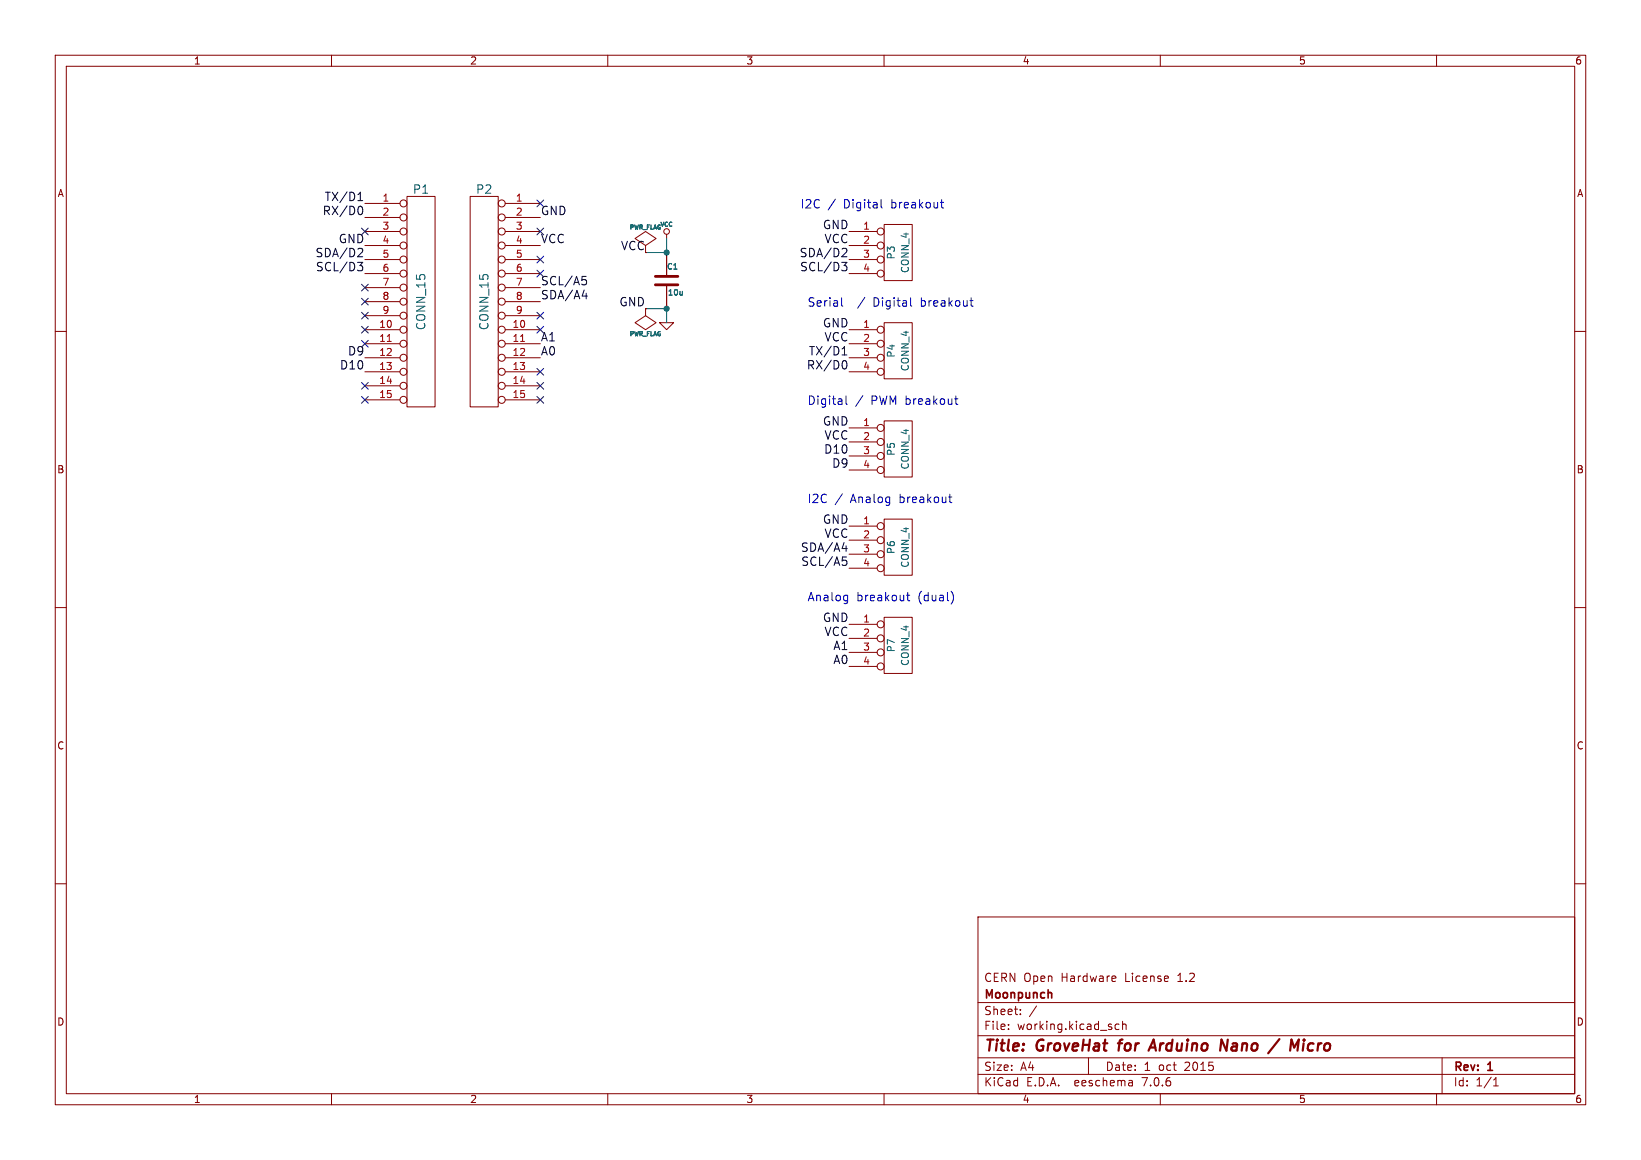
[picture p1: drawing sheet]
(kicad_sch (version 20230121) (generator eeschema)

 (paper "A4")

 (title_block
  (title "GroveHat for Arduino Nano / Micro")
  (date "1 oct 2015")
  (rev "1")
  (company "Moonpunch")
  (comment 1 "CERN Open Hardware License 1.2"))

 (lib_symbols
  (symbol "grovehat_arduino_nano-rescue:C" (pin_numbers hide) (pin_names (offset 0.254)) (in_bom yes) (on_board yes)
   (property "Reference" "C" (at 0 2.54 0) (effects (font (size 1.016 1.016)) (justify left)))
   (property "Value" "C" (at 0.1524 -2.159 0) (effects (font (size 1.016 1.016)) (justify left)))
   (property "Footprint" "" (at 0.9652 -3.81 0) (effects (font (size 0.762 0.762))))
   (property "Datasheet" "" (at 0 0 0) (effects (font (size 1.524 1.524))))
   (symbol "C_0_1"
    (polyline (pts (xy -2.032 -0.762) (xy 2.032 -0.762)) (stroke (width 0.508) (type solid)) (fill (type none)))
    (polyline (pts (xy -2.032 0.762) (xy 2.032 0.762)) (stroke (width 0.508) (type solid)) (fill (type none))))
   (symbol "C_1_1"
    (pin passive line (at 0 5.08 270) (length 4.318) (name "~" (effects (font (size 1.016 1.016)))) (number "1" (effects (font (size 1.016 1.016)))))
    (pin passive line (at 0 -5.08 90) (length 4.318) (name "~" (effects (font (size 1.016 1.016)))) (number "2" (effects (font (size 1.016 1.016)))))))
  (symbol "grovehat_arduino_nano-rescue:CONN_4" (pin_names (offset 1.016) hide) (in_bom yes) (on_board yes)
   (property "Reference" "P" (at -1.27 0 90) (effects (font (size 1.27 1.27))))
   (property "Value" "CONN_4" (at 1.27 0 90) (effects (font (size 1.27 1.27))))
   (property "Footprint" "" (at 0 0 0) (effects (font (size 1.524 1.524))))
   (property "Datasheet" "" (at 0 0 0) (effects (font (size 1.524 1.524))))
   (symbol "CONN_4_0_1"
    (rectangle (start -2.54 5.08) (end 2.54 -5.08) (stroke (width 0) (type solid)) (fill (type none))))
   (symbol "CONN_4_1_1"
    (pin passive inverted (at -8.89 3.81 0) (length 6.35) (name "P1" (effects (font (size 1.27 1.27)))) (number "1" (effects (font (size 1.27 1.27)))))
    (pin passive inverted (at -8.89 1.27 0) (length 6.35) (name "P2" (effects (font (size 1.27 1.27)))) (number "2" (effects (font (size 1.27 1.27)))))
    (pin passive inverted (at -8.89 -1.27 0) (length 6.35) (name "P3" (effects (font (size 1.27 1.27)))) (number "3" (effects (font (size 1.27 1.27)))))
    (pin passive inverted (at -8.89 -3.81 0) (length 6.35) (name "P4" (effects (font (size 1.27 1.27)))) (number "4" (effects (font (size 1.27 1.27)))))))
  (symbol "grovehat_arduino_nano-rescue:GND" (power) (pin_names (offset 0)) (in_bom yes) (on_board yes)
   (property "Reference" "#PWR" (at 0 0 0) (effects (font (size 0.762 0.762)) hide))
   (property "Value" "GND" (at 0 -1.778 0) (effects (font (size 0.762 0.762)) hide))
   (property "Footprint" "" (at 0 0 0) (effects (font (size 1.524 1.524))))
   (property "Datasheet" "" (at 0 0 0) (effects (font (size 1.524 1.524))))
   (symbol "GND_0_1"
    (polyline (pts (xy -1.27 0) (xy 0 -1.27) (xy 1.27 0) (xy -1.27 0)) (stroke (width 0) (type solid)) (fill (type none))))
   (symbol "GND_1_1"
    (pin power_in line (at 0 0 90) (length 0) hide (name "GND" (effects (font (size 0.762 0.762)))) (number "1" (effects (font (size 0.762 0.762)))))))
  (symbol "grovehat_arduino_nano-rescue:PWR_FLAG" (power) (pin_numbers hide) (pin_names (offset 0) hide) (in_bom yes) (on_board yes)
   (property "Reference" "#FLG" (at 0 2.413 0) (effects (font (size 0.762 0.762)) hide))
   (property "Value" "PWR_FLAG" (at 0 4.572 0) (effects (font (size 0.762 0.762))))
   (property "Footprint" "" (at 0 0 0) (effects (font (size 1.524 1.524))))
   (property "Datasheet" "" (at 0 0 0) (effects (font (size 1.524 1.524))))
   (symbol "PWR_FLAG_0_0"
    (pin power_out line (at 0 0 90) (length 0) (name "pwr" (effects (font (size 0.508 0.508)))) (number "1" (effects (font (size 0.508 0.508))))))
   (symbol "PWR_FLAG_0_1"
    (polyline (pts (xy 0 0) (xy 0 1.27) (xy -1.905 2.54) (xy 0 3.81) (xy 1.905 2.54) (xy 0 1.27)) (stroke (width 0) (type solid)) (fill (type none)))))
  (symbol "grovehat_arduino_nano-rescue:VCC" (power) (pin_names (offset 0)) (in_bom yes) (on_board yes)
   (property "Reference" "#PWR" (at 0 2.54 0) (effects (font (size 0.762 0.762)) hide))
   (property "Value" "VCC" (at 0 2.54 0) (effects (font (size 0.762 0.762))))
   (property "Footprint" "" (at 0 0 0) (effects (font (size 1.524 1.524))))
   (property "Datasheet" "" (at 0 0 0) (effects (font (size 1.524 1.524))))
   (symbol "VCC_0_0"
    (pin power_in line (at 0 0 90) (length 0) hide (name "VCC" (effects (font (size 0.508 0.508)))) (number "1" (effects (font (size 0.508 0.508))))))
   (symbol "VCC_0_1"
    (polyline (pts (xy 0 0) (xy 0 0.762) (xy 0 0.762)) (stroke (width 0) (type solid)) (fill (type none)))
    (circle (center 0 1.27) (radius 0.508) (stroke (width 0) (type solid)) (fill (type none)))))
  (symbol "grovehat_parts:CONN_15" (pin_names (offset 1.016)) (in_bom yes) (on_board yes)
   (property "Reference" "P" (at 0 20.32 0) (effects (font (size 1.524 1.524))))
   (property "Value" "CONN_15" (at 0 0 90) (effects (font (size 1.524 1.524))))
   (property "Footprint" "" (at 0 0 0) (effects (font (size 1.524 1.524))))
   (property "Datasheet" "" (at 0 0 0) (effects (font (size 1.524 1.524))))
   (symbol "CONN_15_0_1"
    (rectangle (start -2.54 19.05) (end 2.54 -19.05) (stroke (width 0) (type solid)) (fill (type none))))
   (symbol "CONN_15_1_1"
    (pin input inverted (at -10.16 17.78 0) (length 7.62) (name "~" (effects (font (size 1.27 1.27)))) (number "1" (effects (font (size 1.27 1.27)))))
    (pin input inverted (at -10.16 -5.08 0) (length 7.62) (name "~" (effects (font (size 1.27 1.27)))) (number "10" (effects (font (size 1.27 1.27)))))
    (pin input inverted (at -10.16 -7.62 0) (length 7.62) (name "~" (effects (font (size 1.27 1.27)))) (number "11" (effects (font (size 1.27 1.27)))))
    (pin input inverted (at -10.16 -10.16 0) (length 7.62) (name "~" (effects (font (size 1.27 1.27)))) (number "12" (effects (font (size 1.27 1.27)))))
    (pin input inverted (at -10.16 -12.7 0) (length 7.62) (name "~" (effects (font (size 1.27 1.27)))) (number "13" (effects (font (size 1.27 1.27)))))
    (pin input inverted (at -10.16 -15.24 0) (length 7.62) (name "~" (effects (font (size 1.27 1.27)))) (number "14" (effects (font (size 1.27 1.27)))))
    (pin input inverted (at -10.16 -17.78 0) (length 7.62) (name "~" (effects (font (size 1.27 1.27)))) (number "15" (effects (font (size 1.27 1.27)))))
    (pin input inverted (at -10.16 15.24 0) (length 7.62) (name "~" (effects (font (size 1.27 1.27)))) (number "2" (effects (font (size 1.27 1.27)))))
    (pin input inverted (at -10.16 12.7 0) (length 7.62) (name "~" (effects (font (size 1.27 1.27)))) (number "3" (effects (font (size 1.27 1.27)))))
    (pin input inverted (at -10.16 10.16 0) (length 7.62) (name "~" (effects (font (size 1.27 1.27)))) (number "4" (effects (font (size 1.27 1.27)))))
    (pin input inverted (at -10.16 7.62 0) (length 7.62) (name "~" (effects (font (size 1.27 1.27)))) (number "5" (effects (font (size 1.27 1.27)))))
    (pin input inverted (at -10.16 5.08 0) (length 7.62) (name "~" (effects (font (size 1.27 1.27)))) (number "6" (effects (font (size 1.27 1.27)))))
    (pin input inverted (at -10.16 2.54 0) (length 7.62) (name "~" (effects (font (size 1.27 1.27)))) (number "7" (effects (font (size 1.27 1.27)))))
    (pin input inverted (at -10.16 0 0) (length 7.62) (name "~" (effects (font (size 1.27 1.27)))) (number "8" (effects (font (size 1.27 1.27)))))
    (pin input inverted (at -10.16 -2.54 0) (length 7.62) (name "~" (effects (font (size 1.27 1.27)))) (number "9" (effects (font (size 1.27 1.27))))))))

 (junction (at 120.65 45.72) (diameter 0) (color 0 0 0 0))
 (junction (at 120.65 55.88) (diameter 0) (color 0 0 0 0))

 (no_connect (at 97.79 57.15))
 (no_connect (at 97.79 59.69))
 (no_connect (at 66.04 69.85))
 (no_connect (at 97.79 41.91))
 (no_connect (at 97.79 72.39))
 (no_connect (at 66.04 41.91))
 (no_connect (at 97.79 36.83))
 (no_connect (at 66.04 54.61))
 (no_connect (at 97.79 46.99))
 (no_connect (at 66.04 52.07))
 (no_connect (at 66.04 62.23))
 (no_connect (at 97.79 49.53))
 (no_connect (at 66.04 72.39))
 (no_connect (at 97.79 67.31))
 (no_connect (at 97.79 69.85))
 (no_connect (at 66.04 57.15))
 (no_connect (at 66.04 59.69))

 (wire (pts (xy 120.65 45.72) (xy 116.84 45.72)) (stroke (width 0) (type default)))
 (wire (pts (xy 120.65 55.88) (xy 116.84 55.88)) (stroke (width 0) (type default)))
 (wire (pts (xy 120.65 55.88) (xy 120.65 58.42)) (stroke (width 0) (type default)))
 (wire (pts (xy 120.65 43.18) (xy 120.65 45.72)) (stroke (width 0) (type default)))

 (text "I2C / Analog breakout" (at 146.05 91.44 0) (effects (font (size 1.524 1.524)) (justify left bottom)))
 (text "Digital / PWM breakout" (at 146.05 73.66 0) (effects (font (size 1.524 1.524)) (justify left bottom)))
 (text "Analog breakout (dual)" (at 146.05 109.22 0) (effects (font (size 1.524 1.524)) (justify left bottom)))
 (text "I2C / Digital breakout" (at 144.78 38.1 0) (effects (font (size 1.524 1.524)) (justify left bottom)))
 (text "Serial  / Digital breakout" (at 146.05 55.88 0) (effects (font (size 1.524 1.524)) (justify left bottom)))

 (label "TX/D1" (at 66.04 36.83 180) (effects (font (size 1.524 1.524)) (justify right bottom)))
 (label "RX/D0" (at 66.04 39.37 180) (effects (font (size 1.524 1.524)) (justify right bottom)))
 (label "GND" (at 116.84 55.88 180) (effects (font (size 1.524 1.524)) (justify right bottom)))
 (label "SDA/A4" (at 153.67 100.33 180) (effects (font (size 1.524 1.524)) (justify right bottom)))
 (label "GND" (at 153.67 77.47 180) (effects (font (size 1.524 1.524)) (justify right bottom)))
 (label "SCL/A5" (at 153.67 102.87 180) (effects (font (size 1.524 1.524)) (justify right bottom)))
 (label "GND" (at 97.79 39.37 0) (effects (font (size 1.524 1.524)) (justify left bottom)))
 (label "D10" (at 66.04 67.31 180) (effects (font (size 1.524 1.524)) (justify right bottom)))
 (label "GND" (at 153.67 59.69 180) (effects (font (size 1.524 1.524)) (justify right bottom)))
 (label "SCL/D3" (at 66.04 49.53 180) (effects (font (size 1.524 1.524)) (justify right bottom)))
 (label "RX/D0" (at 153.67 67.31 180) (effects (font (size 1.524 1.524)) (justify right bottom)))
 (label "GND" (at 153.67 113.03 180) (effects (font (size 1.524 1.524)) (justify right bottom)))
 (label "VCC" (at 153.67 80.01 180) (effects (font (size 1.524 1.524)) (justify right bottom)))
 (label "D9" (at 153.67 85.09 180) (effects (font (size 1.524 1.524)) (justify right bottom)))
 (label "VCC" (at 153.67 97.79 180) (effects (font (size 1.524 1.524)) (justify right bottom)))
 (label "SCL/A5" (at 97.79 52.07 0) (effects (font (size 1.524 1.524)) (justify left bottom)))
 (label "SDA/A4" (at 97.79 54.61 0) (effects (font (size 1.524 1.524)) (justify left bottom)))
 (label "A1" (at 97.79 62.23 0) (effects (font (size 1.524 1.524)) (justify left bottom)))
 (label "A0" (at 97.79 64.77 0) (effects (font (size 1.524 1.524)) (justify left bottom)))
 (label "VCC" (at 153.67 62.23 180) (effects (font (size 1.524 1.524)) (justify right bottom)))
 (label "VCC" (at 153.67 115.57 180) (effects (font (size 1.524 1.524)) (justify right bottom)))
 (label "VCC" (at 97.79 44.45 0) (effects (font (size 1.524 1.524)) (justify left bottom)))
 (label "A0" (at 153.67 120.65 180) (effects (font (size 1.524 1.524)) (justify right bottom)))
 (label "A1" (at 153.67 118.11 180) (effects (font (size 1.524 1.524)) (justify right bottom)))
 (label "D10" (at 153.67 82.55 180) (effects (font (size 1.524 1.524)) (justify right bottom)))
 (label "SDA/D2" (at 153.67 46.99 180) (effects (font (size 1.524 1.524)) (justify right bottom)))
 (label "SDA/D2" (at 66.04 46.99 180) (effects (font (size 1.524 1.524)) (justify right bottom)))
 (label "VCC" (at 153.67 44.45 180) (effects (font (size 1.524 1.524)) (justify right bottom)))
 (label "GND" (at 66.04 44.45 180) (effects (font (size 1.524 1.524)) (justify right bottom)))
 (label "VCC" (at 116.84 45.72 180) (effects (font (size 1.524 1.524)) (justify right bottom)))
 (label "SCL/D3" (at 153.67 49.53 180) (effects (font (size 1.524 1.524)) (justify right bottom)))
 (label "D9" (at 66.04 64.77 180) (effects (font (size 1.524 1.524)) (justify right bottom)))
 (label "TX/D1" (at 153.67 64.77 180) (effects (font (size 1.524 1.524)) (justify right bottom)))
 (label "GND" (at 153.67 41.91 180) (effects (font (size 1.524 1.524)) (justify right bottom)))
 (label "GND" (at 153.67 95.25 180) (effects (font (size 1.524 1.524)) (justify right bottom)))

 (symbol (lib_id "grovehat_arduino_nano-rescue:CONN_4") (at 162.56 45.72 0) (unit 1) (in_bom yes) (on_board yes) (dnp no)
  (property "Reference" "P3" (at 161.29 45.72 90) (effects (font (size 1.27 1.27))))
  (property "Value" "CONN_4" (at 163.83 45.72 90) (effects (font (size 1.27 1.27))))
  (property "Footprint" "TWIG_2.0" (at 162.56 45.72 0) (effects (font (size 1.524 1.524)) hide))
  (property "Datasheet" "http://www.seeedstudio.com/depot/images/opl/datasheet/3470130P1.pdf" (at 162.56 45.72 0) (effects (font (size 1.524 1.524)) hide))
  (property "MFN" "Taifeng" (at 162.56 45.72 90) (effects (font (size 1.524 1.524)) hide))
  (property "MFPN" "1125S-4P" (at 162.56 45.72 90) (effects (font (size 1.524 1.524)) hide)) (pin "1") (pin "2") (pin "3") (pin "4"))

 (symbol (lib_id "grovehat_arduino_nano-rescue:CONN_4") (at 162.56 63.5 0) (unit 1) (in_bom yes) (on_board yes) (dnp no)
  (property "Reference" "P4" (at 161.29 63.5 90) (effects (font (size 1.27 1.27))))
  (property "Value" "CONN_4" (at 163.83 63.5 90) (effects (font (size 1.27 1.27))))
  (property "Footprint" "TWIG_2.0" (at 162.56 63.5 0) (effects (font (size 1.524 1.524)) hide))
  (property "Datasheet" "http://www.seeedstudio.com/depot/images/opl/datasheet/3470130P1.pdf" (at 162.56 63.5 0) (effects (font (size 1.524 1.524)) hide))
  (property "MFN" "Taifeng" (at 162.56 63.5 90) (effects (font (size 1.524 1.524)) hide))
  (property "MFPN" "1125S-4P" (at 162.56 63.5 90) (effects (font (size 1.524 1.524)) hide)) (pin "1") (pin "2") (pin "3") (pin "4"))

 (symbol (lib_id "grovehat_arduino_nano-rescue:CONN_4") (at 162.56 116.84 0) (unit 1) (in_bom yes) (on_board yes) (dnp no)
  (property "Reference" "P7" (at 161.29 116.84 90) (effects (font (size 1.27 1.27))))
  (property "Value" "CONN_4" (at 163.83 116.84 90) (effects (font (size 1.27 1.27))))
  (property "Footprint" "TWIG_2.0" (at 162.56 116.84 0) (effects (font (size 1.524 1.524)) hide))
  (property "Datasheet" "http://www.seeedstudio.com/depot/images/opl/datasheet/3470130P1.pdf" (at 162.56 116.84 0) (effects (font (size 1.524 1.524)) hide))
  (property "MFN" "Taifeng" (at 162.56 116.84 90) (effects (font (size 1.524 1.524)) hide))
  (property "MFPN" "1125S-4P" (at 162.56 116.84 90) (effects (font (size 1.524 1.524)) hide)) (pin "1") (pin "2") (pin "3") (pin "4"))

 (symbol (lib_id "grovehat_arduino_nano-rescue:C") (at 120.65 50.8 0) (unit 1) (in_bom yes) (on_board yes) (dnp no)
  (property "Reference" "C1" (at 120.65 48.26 0) (effects (font (size 1.016 1.016)) (justify left)))
  (property "Value" "10u" (at 120.8024 52.959 0) (effects (font (size 1.016 1.016)) (justify left)))
  (property "Footprint" "SM0805" (at 121.6152 54.61 0) (effects (font (size 0.762 0.762)) hide))
  (property "Datasheet" "~" (at 120.65 50.8 0) (effects (font (size 1.524 1.524))))
  (property "MFN" "AVX" (at 120.65 50.8 0) (effects (font (size 1.524 1.524)) hide))
  (property "MFPN" "08056D106MAT2A" (at 120.65 50.8 0) (effects (font (size 1.524 1.524)) hide))
  (property "S1N" "Mouser" (at 120.65 50.8 0) (effects (font (size 1.524 1.524)) hide))
  (property "S1PN" "581-08056D106MAT2A" (at 120.65 50.8 0) (effects (font (size 1.524 1.524)) hide))
  (property "S1L" "http://www.mouser.tw/ProductDetail/AVX/08056D106MAT2A/" (at 120.65 50.8 0) (effects (font (size 1.524 1.524)) hide)) (pin "1") (pin "2"))

 (symbol (lib_id "grovehat_parts:CONN_15") (at 76.2 54.61 0) (unit 1) (in_bom yes) (on_board yes) (dnp no)
  (property "Reference" "P1" (at 76.2 34.29 0) (effects (font (size 1.524 1.524))))
  (property "Value" "CONN_15" (at 76.2 54.61 90) (effects (font (size 1.524 1.524))))
  (property "Footprint" "~" (at 76.2 54.61 0) (effects (font (size 1.524 1.524))))
  (property "Datasheet" "http://www.mouser.com/ds/2/181/M20-782-351467.pdf" (at 76.2 54.61 0) (effects (font (size 1.524 1.524)) hide))
  (property "MFN" "Harwin" (at 76.2 54.61 0) (effects (font (size 1.524 1.524)) hide))
  (property "MFPN" "M20-7821546" (at 76.2 54.61 0) (effects (font (size 1.524 1.524)) hide))
  (property "S1N" "Mouser" (at 76.2 54.61 0) (effects (font (size 1.524 1.524)) hide))
  (property "S1PN" "855-M20-7821546" (at 76.2 54.61 0) (effects (font (size 1.524 1.524)) hide))
  (property "S1L" "http://www.mouser.tw/ProductDetail/Harwin/M20-7821546/" (at 76.2 54.61 0) (effects (font (size 1.524 1.524)) hide))
  (property "S2N" "Guanghwa Computer Market" (at 76.2 54.61 0) (effects (font (size 1.524 1.524)) hide))
  (property "S3N" "Seeed" (at 76.2 54.61 0) (effects (font (size 1.524 1.524)) hide))
  (property "S3PN" "320030031" (at 76.2 54.61 0) (effects (font (size 1.524 1.524)) hide))
  (property "S3L" "http://www.seeedstudio.com/depot/index.php?main_page=opl_info&opl_id=669" (at 76.2 54.61 0) (effects (font (size 1.524 1.524)) hide)) (pin "1") (pin "10") (pin "11") (pin "12") (pin "13") (pin "14") (pin "15") (pin "2") (pin "3") (pin "4") (pin "5") (pin "6") (pin "7") (pin "8") (pin "9"))

 (symbol (lib_id "grovehat_parts:CONN_15") (at 87.63 54.61 0) (mirror y) (unit 1) (in_bom yes) (on_board yes) (dnp no)
  (property "Reference" "P2" (at 87.63 34.29 0) (effects (font (size 1.524 1.524))))
  (property "Value" "CONN_15" (at 87.63 54.61 90) (effects (font (size 1.524 1.524))))
  (property "Footprint" "~" (at 87.63 54.61 0) (effects (font (size 1.524 1.524)) hide))
  (property "Datasheet" "http://www.mouser.com/ds/2/181/M20-782-351467.pdf" (at 99.06 54.61 0) (effects (font (size 1.524 1.524)) hide))
  (property "MFN" "Harwin" (at 99.06 54.61 0) (effects (font (size 1.524 1.524)) hide))
  (property "MFPN" "M20-7821546" (at 99.06 54.61 0) (effects (font (size 1.524 1.524)) hide))
  (property "S1N" "Mouser" (at 99.06 54.61 0) (effects (font (size 1.524 1.524)) hide))
  (property "S1PN" "855-M20-7821546" (at 99.06 54.61 0) (effects (font (size 1.524 1.524)) hide))
  (property "S1L" "http://www.mouser.tw/ProductDetail/Harwin/M20-7821546/" (at 99.06 54.61 0) (effects (font (size 1.524 1.524)) hide))
  (property "S2N" "Guanghwa Computer Market" (at 99.06 54.61 0) (effects (font (size 1.524 1.524)) hide))
  (property "S3N" "Seeed" (at 99.06 54.61 0) (effects (font (size 1.524 1.524)) hide))
  (property "S3PN" "320030031" (at 99.06 54.61 0) (effects (font (size 1.524 1.524)) hide))
  (property "S3L" "http://www.seeedstudio.com/depot/index.php?main_page=opl_info&opl_id=669" (at 99.06 54.61 0) (effects (font (size 1.524 1.524)) hide)) (pin "1") (pin "10") (pin "11") (pin "12") (pin "13") (pin "14") (pin "15") (pin "2") (pin "3") (pin "4") (pin "5") (pin "6") (pin "7") (pin "8") (pin "9"))

 (symbol (lib_id "grovehat_arduino_nano-rescue:VCC") (at 120.65 43.18 0) (unit 1) (in_bom yes) (on_board yes) (dnp no)
  (property "Reference" "#PWR01" (at 120.65 40.64 0) (effects (font (size 0.762 0.762)) hide))
  (property "Value" "VCC" (at 120.65 40.64 0) (effects (font (size 0.762 0.762))))
  (property "Footprint" "" (at 120.65 43.18 0) (effects (font (size 1.524 1.524))))
  (property "Datasheet" "" (at 120.65 43.18 0) (effects (font (size 1.524 1.524)))) (pin "1"))

 (symbol (lib_id "grovehat_arduino_nano-rescue:GND") (at 120.65 58.42 0) (unit 1) (in_bom yes) (on_board yes) (dnp no)
  (property "Reference" "#PWR02" (at 120.65 58.42 0) (effects (font (size 0.762 0.762)) hide))
  (property "Value" "GND" (at 120.65 60.198 0) (effects (font (size 0.762 0.762)) hide))
  (property "Footprint" "" (at 120.65 58.42 0) (effects (font (size 1.524 1.524))))
  (property "Datasheet" "" (at 120.65 58.42 0) (effects (font (size 1.524 1.524)))) (pin "1"))

 (symbol (lib_id "grovehat_arduino_nano-rescue:PWR_FLAG") (at 116.84 45.72 0) (unit 1) (in_bom yes) (on_board yes) (dnp no)
  (property "Reference" "#FLG03" (at 116.84 43.307 0) (effects (font (size 0.762 0.762)) hide))
  (property "Value" "PWR_FLAG" (at 116.84 41.148 0) (effects (font (size 0.762 0.762))))
  (property "Footprint" "" (at 116.84 45.72 0) (effects (font (size 1.524 1.524))))
  (property "Datasheet" "" (at 116.84 45.72 0) (effects (font (size 1.524 1.524)))) (pin "1"))

 (symbol (lib_id "grovehat_arduino_nano-rescue:PWR_FLAG") (at 116.84 55.88 180) (unit 1) (in_bom yes) (on_board yes) (dnp no)
  (property "Reference" "#FLG04" (at 116.84 58.293 0) (effects (font (size 0.762 0.762)) hide))
  (property "Value" "PWR_FLAG" (at 116.84 60.452 0) (effects (font (size 0.762 0.762))))
  (property "Footprint" "" (at 116.84 55.88 0) (effects (font (size 1.524 1.524))))
  (property "Datasheet" "" (at 116.84 55.88 0) (effects (font (size 1.524 1.524)))) (pin "1"))

 (symbol (lib_id "grovehat_arduino_nano-rescue:CONN_4") (at 162.56 81.28 0) (unit 1) (in_bom yes) (on_board yes) (dnp no)
  (property "Reference" "P5" (at 161.29 81.28 90) (effects (font (size 1.27 1.27))))
  (property "Value" "CONN_4" (at 163.83 81.28 90) (effects (font (size 1.27 1.27))))
  (property "Footprint" "TWIG_2.0" (at 162.56 81.28 0) (effects (font (size 1.524 1.524)) hide))
  (property "Datasheet" "http://www.seeedstudio.com/depot/images/opl/datasheet/3470130P1.pdf" (at 162.56 81.28 0) (effects (font (size 1.524 1.524)) hide))
  (property "MFN" "Taifeng" (at 162.56 81.28 90) (effects (font (size 1.524 1.524)) hide))
  (property "MFPN" "1125S-4P" (at 162.56 81.28 90) (effects (font (size 1.524 1.524)) hide)) (pin "1") (pin "2") (pin "3") (pin "4"))

 (symbol (lib_id "grovehat_arduino_nano-rescue:CONN_4") (at 162.56 99.06 0) (unit 1) (in_bom yes) (on_board yes) (dnp no)
  (property "Reference" "P6" (at 161.29 99.06 90) (effects (font (size 1.27 1.27))))
  (property "Value" "CONN_4" (at 163.83 99.06 90) (effects (font (size 1.27 1.27))))
  (property "Footprint" "TWIG_2.0" (at 162.56 99.06 0) (effects (font (size 1.524 1.524)) hide))
  (property "Datasheet" "http://www.seeedstudio.com/depot/images/opl/datasheet/3470130P1.pdf" (at 162.56 99.06 0) (effects (font (size 1.524 1.524)) hide))
  (property "MFN" "Taifeng" (at 162.56 99.06 90) (effects (font (size 1.524 1.524)) hide))
  (property "MFPN" "1125S-4P" (at 162.56 99.06 90) (effects (font (size 1.524 1.524)) hide)) (pin "1") (pin "2") (pin "3") (pin "4"))

 (sheet_instances (path "" (page "1"))))
